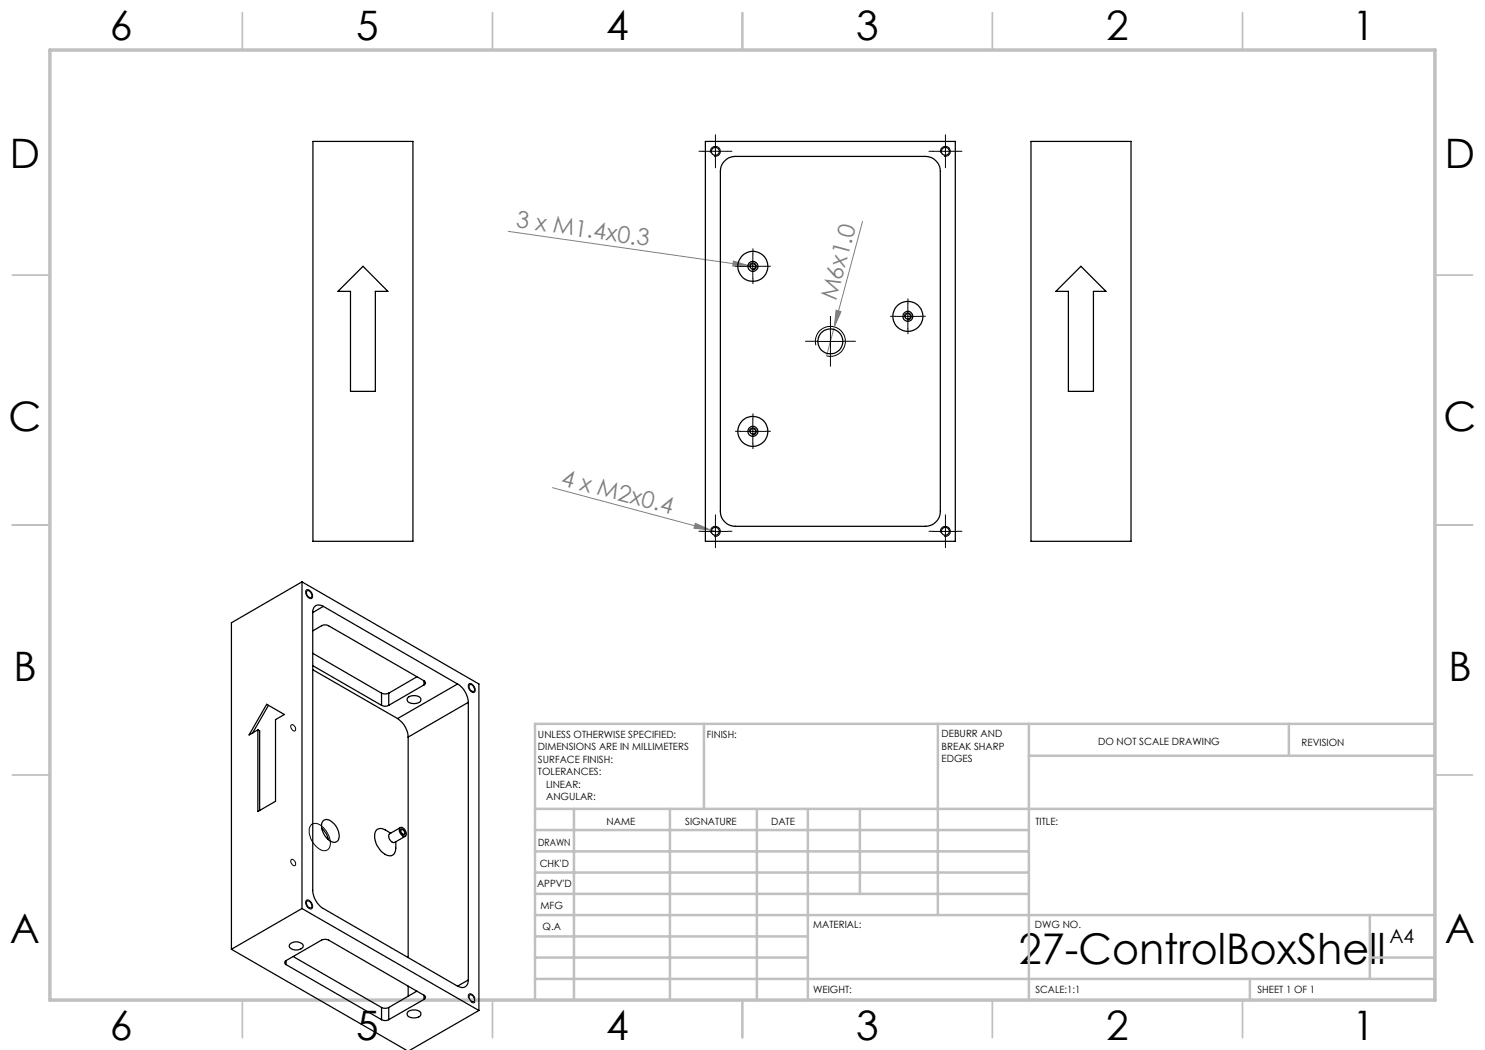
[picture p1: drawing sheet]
<svg xmlns="http://www.w3.org/2000/svg" width="297mm" height="210mm" viewBox="0 0 297 210" stroke-linecap="round" stroke-linejoin="round" font-family="sans-serif">
<path d="M101.7 46.3l48.2 6.9M146.7 52.2l3.2 1h-3.4zM149.9 53.2l1.4 .2M172.5 44.3l-7.2 26.9M167.2 62l1 .3-1.3 3.1zM110.5 97.5l31.6 8.5M139.1 104.7l3 1.3-3.3-.4zM142.1 106l1.9 .5" fill="none" stroke="#808080" stroke-width=".2"/>
<g fill="none" stroke="#000" stroke-width=".2">
<path d="M140.6 30.3h5M142.1 30.5a1.01 1.01 0 0 1 .9-1.2 1.01 1.01 0 0 1 1.1 1.1 1.01 1.01 0 0 1-1.3 .8M143.1 27.8v5M186.6 30.3h5M188.1 30.5a1.01 1.01 0 0 1 .9-1.2 1.01 1.01 0 0 1 1.1 1.1 1.01 1.01 0 0 1-1.3 .8M189.1 27.8v5M148.1 53.3h5M149.9 53.4a.71 .71 0 0 1 .7-.8 .71 .71 0 0 1 .7 .8 .71 .71 0 0 1-.9 .6M150.6 50.8v5M163.2 69.1a3 3 0 0 1 2.6-3.8 3 3 0 0 1 3.3 3.2 3 3 0 0 1-3.8 2.7M163.6 68.3h5M166.1 65.8v5"/>
<path d="M179.1 63.3h5M180.9 63.5a.7 .7 0 0 1 .6-.9 .7 .7 0 0 1 .8 .7 .7 .7 0 0 1-.9 .7M181.6 60.8v5M148.1 86.3h5M149.9 86.5a.7 .7 0 0 1 .6-.9 .7 .7 0 0 1 .8 .7 .7 .7 0 0 1-.9 .7M150.6 83.8v5M61.3 118a1.12 1.12 0 0 1 1 .5 1.12 1.12 0 0 1 0 1.2 1.21 1.21 0 0 1-1-1.7zM140.6 106.3h5M142.1 106.5a1 1 0 0 1 .9-1.2 1 1 0 0 1 1.1 1.1 1 1 0 0 1-1.3 .8M143.1 103.8v5M186.6 106.3h5M188.1 106.5a1 1 0 0 1 .9-1.2 1 1 0 0 1 1.1 1.1 1 1 0 0 1-1.3 .8"/>
<path d="M189.1 103.8v5M93.8 136.8a1.19 1.19 0 0 1 1.2 1.4 .53 .53 0 0 1-.5 .3 .53 .53 0 0 1-.4-.3l-.4-.8zM58.2 145a.73 .73 0 0 1 .8 .4 .73 .73 0 0 1-.1 .8 .94 .94 0 0 1-.7-1.2zM58.2 171.9a.71 .71 0 0 1 .8 .4 .71 .71 0 0 1-.1 .8 .89 .89 0 0 1-.7-1.2zM62.2 165.1a1.7 1.7 0 0 1 2.4 .4 3.7 3.7 0 0 1 1.1 4.3 1.58 1.58 0 0 1-2.3-.3 4.1 4.1 0 0 1-1.4-4.2zM80.2 165.8a.73 .73 0 0 1 .7 .4 .73 .73 0 0 1-.1 .8 .91 .91 0 0 1-.6-1.2zM61.3 180a1.12 1.12 0 0 1 1 .6 1.12 1.12 0 0 1 0 1.2 1.19 1.19 0 0 1-1-1.8zM93.8 198.8a1.2 1.2 0 0 1 1.2 1.5 .66 .66 0 0 1-.6 .2 .66 .66 0 0 1-.5-.5l-.2-.5z"/>
</g>
<g fill="none" stroke="#c0c0c0" stroke-width=".35">
<path d="M48.5 2.5v7.5M98.5 2.5v7.5M148.5 2.5v7.5M198.5 2.5v7.5M248.5 2.5v7.5M2.5 55h7.5M287 55h7.5M2.5 105h7.5M287 105h7.5M2.5 155h7.5M287 155h7.5M48.5 200v7.5"/>
<path d="M98.5 200v7.5M148.5 200v7.5M198.5 200v7.5M248.5 200v7.5"/>
</g>
<g fill="none" stroke="#c0c0c0" stroke-width=".5">
<path d="M140.8 144.8v17M187.6 144.8v38.2M205.8 144.8v55.2M205.8 151.2h81.2M257.8 144.8v6.4M287 144.8h-180v55.2M107 161.8h180M107 178.8h98.8M107 174.5h98.8M107 170.3h98.8M107 166h98.8M114.8 161.8v38.2"/>
<path d="M134 161.8v38.2M151.4 161.8v38.2M161.6 161.8v38.2M172 161.8v17M107 195.8h180M107 191.5h54.6M107 187.3h54.6M107 183h180M250 195.8v4.2M274 191.5h13M274 183v12.8"/>
</g>
<path d="M10 10h277v190h-277z" fill="none" stroke="#c0c0c0" stroke-width=".7"/>
<g fill="none" stroke="#000" stroke-width=".2" stroke-dasharray="15.2 1.3 1.3 1.3">
<path d="M140.6 30.3h-.8M143.1 27.8v-.8M143.1 32.8v.8M145.6 30.3h.8M186.6 30.3h-.8M189.1 27.8v-.8M189.1 32.8v.8M191.6 30.3h.8M148.1 53.3h-1M150.6 50.8v-1M150.6 55.8v1M153.1 53.3h1"/>
<path d="M163.6 68.3h-2.5M166.1 65.8v-2.5M166.1 70.8v2.5M168.6 68.3h2.5M179.1 63.3h-1M181.6 60.8v-1M181.6 65.8v1M184.1 63.3h1M148.1 86.3h-1M150.6 83.8v-1M150.6 88.8v1M153.1 86.3h1"/>
<path d="M140.6 106.3h-.8M143.1 103.8v-.8M143.1 108.8v.8M145.6 106.3h.8M186.6 106.3h-.8M189.1 103.8v-.8M189.1 108.8v.8M191.6 106.3h.8"/>
</g>
<g fill="#808080">
<path d="M139.1 104.7l3 1.3-3.3-.4z"/>
<path d="M146.7 52.2l3.2 1h-3.4z"/>
<path d="M167.2 62l1 .3-1.3 3.1z"/>
</g>
<g fill="none" stroke="#000" stroke-width=".25">
<path d="M62.6 28.3h20v80h-20zM141.1 28.3h50v80h-50zM145 32.2a2.79 2.79 0 0 1 2.1-.9h38a3 3 0 0 1 3 3v68a3 3 0 0 1-3 3h-38a3 3 0 0 1-3-3v-68a2.81 2.81 0 0 1 .9-2.1zM206.2 28.3h20v80h-20zM67.6 58.3l5-5 5 5h-2.5v20h-5v-20zM211.2 58.3l5-5 5 5h-2.5v20h-5v-20zM60.4 116.4l-14.1 8.2v65.3M60.4 116.4v65.3M60.4 116.4l35.4 20.4v65.3M61.3 118.2a.84 .84 0 0 1 .9 .4 .84 .84 0 0 1 0 .9 1.01 1.01 0 0 1-.9-1.3zM62.5 122.5v55.5a4.6 4.6 0 0 0 2.2 3.7l26.8 15.5M62.5 126.2l1.8-1a1.5 1.5 0 0 1 1.4 0l19.1 11"/>
<path d="M62.5 133.9l17 9.8M62.5 133.1l13.8 8M62.5 130.7l13.8 7.9M64.7 121.3a1.29 1.29 0 0 0-1.5-.2 1.29 1.29 0 0 0-.7 1.4M64.7 121.3l26.8 15.5M64.7 121.3l-2.2 1.2M76.3 138.6a1.57 1.57 0 0 0 1.5 0M76.3 138.6v2.5M77.8 138.6v2.5M81.6 139.5a2.03 2.03 0 0 1 2.5 .2 .91 .91 0 0 1-1.1 1 1.17 1.17 0 0 1-1.6-.9zM83.4 135.4l-5.6 3.2M84.8 136.2a.43 .43 0 0 1 .3 .4 .43 .43 0 0 1-.3 .4"/>
<path d="M84.8 137l-7 4.1M84.8 136.2v.8M91.5 136.8a4.7 4.7 0 0 1 2.2 3.7M91.5 136.8l-12 6.9M94 136.9a.99 .99 0 0 1 .8 1.4 .9 .9 0 0 1-.8-1.4zM51.6 146l.3 .2v15.9M53.3 140.9l3.6 2-1.8 1v16.4l-3.5 2v-16.3l-1.8 1zM53.7 141.1l-3.2 5.5M76.3 141.1a1.57 1.57 0 0 0 1.5 0M79.5 143.7a4.8 4.8 0 0 1 2.1 3.7M81.6 147.4v44.1M93.7 140.5v55.5"/>
<path d="M93.7 140.5l-12.1 6.9M64.3 165.7a4.1 4.1 0 0 1 1.4 2.2M64.6 164.2a1.41 1.41 0 0 1 2 .4 3.1 3.1 0 0 1 1 3.6 1.41 1.41 0 0 1-2.1-.4 3.1 3.1 0 0 1-.9-3.6zM78.1 166.6l-1.1-.6a1.32 1.32 0 0 0-1.5-.1 1.32 1.32 0 0 0-.6 1.5 4.4 4.4 0 0 0 2.7 3.7 1.24 1.24 0 0 0 1.6-1.5v-1.2M79.9 165.6a1.05 1.05 0 0 1 1.1 .3 1.05 1.05 0 0 1 .2 1.1v.1a.84 .84 0 0 1-1.3-.7zM80.1 165.5l-2.2 1.2a1.15 1.15 0 0 0 1.1 1.8l2.1-1.3M80.2 166a.58 .58 0 0 1 .6 .2 .58 .58 0 0 1 0 .7 .75 .75 0 0 1-.6-.9zM46.3 189.9l35 20.2M57.2 192.1a.43 .43 0 0 0-.3 .4 .43 .43 0 0 0 .3 .4M57.2 192.1l7.1-4.1a1.5 1.5 0 0 1 1.4 0l19.1 11.1M57.2 192.9l19.1 11M57.2 192.1v.8"/>
<path d="M57.9 188.9a1.79 1.79 0 0 1 2.7 .2 1.36 1.36 0 0 1-1.8 .9l-.9-.5zM58.6 191.3l17.7 10.2M60.4 181.7l-14.1 8.2M60.4 181.7l35.4 20.4M61.3 180.3a.84 .84 0 0 1 .9 .4 .84 .84 0 0 1 0 .9 1.01 1.01 0 0 1-.9-1.3zM81.6 197.2v2M83.4 198.2l-5.6 3.3M84.8 199.1a.43 .43 0 0 1 .3 .4 .43 .43 0 0 1-.3 .4M84.8 199.9l-7 4M84.8 199.1v.8M93.7 196a1.32 1.32 0 0 1-.7 1.4 1.32 1.32 0 0 1-1.5-.2M93.7 196l-2.2 1.2"/>
<path d="M94 199a.99 .99 0 0 1 .8 1.3 .9 .9 0 0 1-.8-1.3zM76.3 203.9a1.57 1.57 0 0 0 1.5 0M76.3 201.5a1.57 1.57 0 0 0 1.5 0M76.3 201.5v2.4M77.8 201.5v2.4M81.6 202.3a2.03 2.03 0 0 1 2.5 .2 .91 .91 0 0 1-1.1 1.1 1.17 1.17 0 0 1-1.6-.9zM95.8 202.1l-13.8 8"/>
<circle cx="143.1" cy="30.3" r=".8"/>
<circle cx="189.1" cy="30.3" r=".8"/>
<circle cx="150.6" cy="53.3" r="2.99"/>
<circle cx="150.6" cy="53.3" r="1"/>
<circle cx="150.6" cy="53.3" r=".55"/>
<circle cx="166.1" cy="68.3" r="2.49"/>
<circle cx="181.6" cy="63.3" r=".55"/>
<circle cx="181.6" cy="63.3" r=".99"/>
<circle cx="181.6" cy="63.3" r="3"/>
<circle cx="150.6" cy="86.3" r="3"/>
<circle cx="150.6" cy="86.3" r=".99"/>
<circle cx="150.6" cy="86.3" r=".55"/>
<circle cx="143.1" cy="106.3" r=".8"/>
<circle cx="189.1" cy="106.3" r=".8"/>
</g>
<text font-size="8.5" x="203.8" y="192.7">27-ControlBoxShell</text>
<g font-size="8.1">
<text x="22" y="8">6</text>
<text x="71.2" y="8">5</text>
<text x="121.2" y="8">4</text>
<text x="171.3" y="8">3</text>
<text x="221.3" y="8">2</text>
<text x="270.5" y="8">1</text>
<text x="2" y="33.6">D</text>
<text x="289" y="33.6">D</text>
<text x="1.7" y="86.1">C</text>
<text x="288.7" y="86.1">C</text>
<text x="2.7" y="136.1">B</text>
<text x="289.7" y="136.1">B</text>
<text x="2" y="188.6">A</text>
<text x="289" y="188.6">A</text>
<text x="22" y="208">6</text>
<text x="71.2" y="208">5</text>
<text x="121.2" y="208">4</text>
<text x="171.3" y="208">3</text>
<text x="221.3" y="208">2</text>
<text x="270.5" y="208">1</text>
</g>
<g font-size="4.7" fill="#808080">
<text x="103.1" y="45.4" transform="rotate(8 103.1 45.4)">3 x M1.4x0.3</text>
<text x="167.2" y="60.3" transform="rotate(-75 167.2 60.3)">M6x1.0</text>
<text x="112" y="96.9" transform="rotate(15 112 96.9)">4 x M2x0.4</text>
</g>
<text font-size="3.9" x="277.9" y="188.5">A4</text>
<g font-size="2">
<text x="107.6" y="147.6">UNLESS OTHERWISE SPECIFIED:</text>
<text x="141.4" y="147.6">FINISH:</text>
<text x="188.3" y="147.5">DEBURR AND</text>
<text x="188.3" y="150">BREAK SHARP</text>
<text x="219.6" y="149">DO NOT SCALE DRAWING</text>
<text x="260.3" y="149.2">REVISION</text>
<text x="107.6" y="150.1">DIMENSIONS ARE IN MILLIMETERS</text>
<text x="107.6" y="152.6">SURFACE FINISH:</text>
<text x="107.6" y="155.1">TOLERANCES:</text>
<text x="188.3" y="152.5">EDGES</text>
<text x="109.2" y="157.6">LINEAR:</text>
<text x="109.2" y="160.1">ANGULAR:</text>
<text x="121.3" y="165">NAME</text>
<text x="137" y="164.9">SIGNATURE</text>
<text x="154.2" y="164.9">DATE</text>
<text x="207.1" y="164.9">TITLE:</text>
<text x="107.6" y="169.1">DRAWN</text>
<text x="107.9" y="173.3">CHK'D</text>
<text x="107.4" y="177.4">APPV'D</text>
<text x="108.1" y="181.8">MFG</text>
<text x="108.5" y="186">Q.A</text>
<text x="162.6" y="185.5">MATERIAL:</text>
<text x="207" y="185.5">DWG NO.</text>
<text x="162.6" y="198.5">WEIGHT:</text>
<text x="207.1" y="198.6">SCALE:1:1</text>
<text x="251.5" y="198.6">SHEET 1 OF 1</text>
</g>
</svg>
